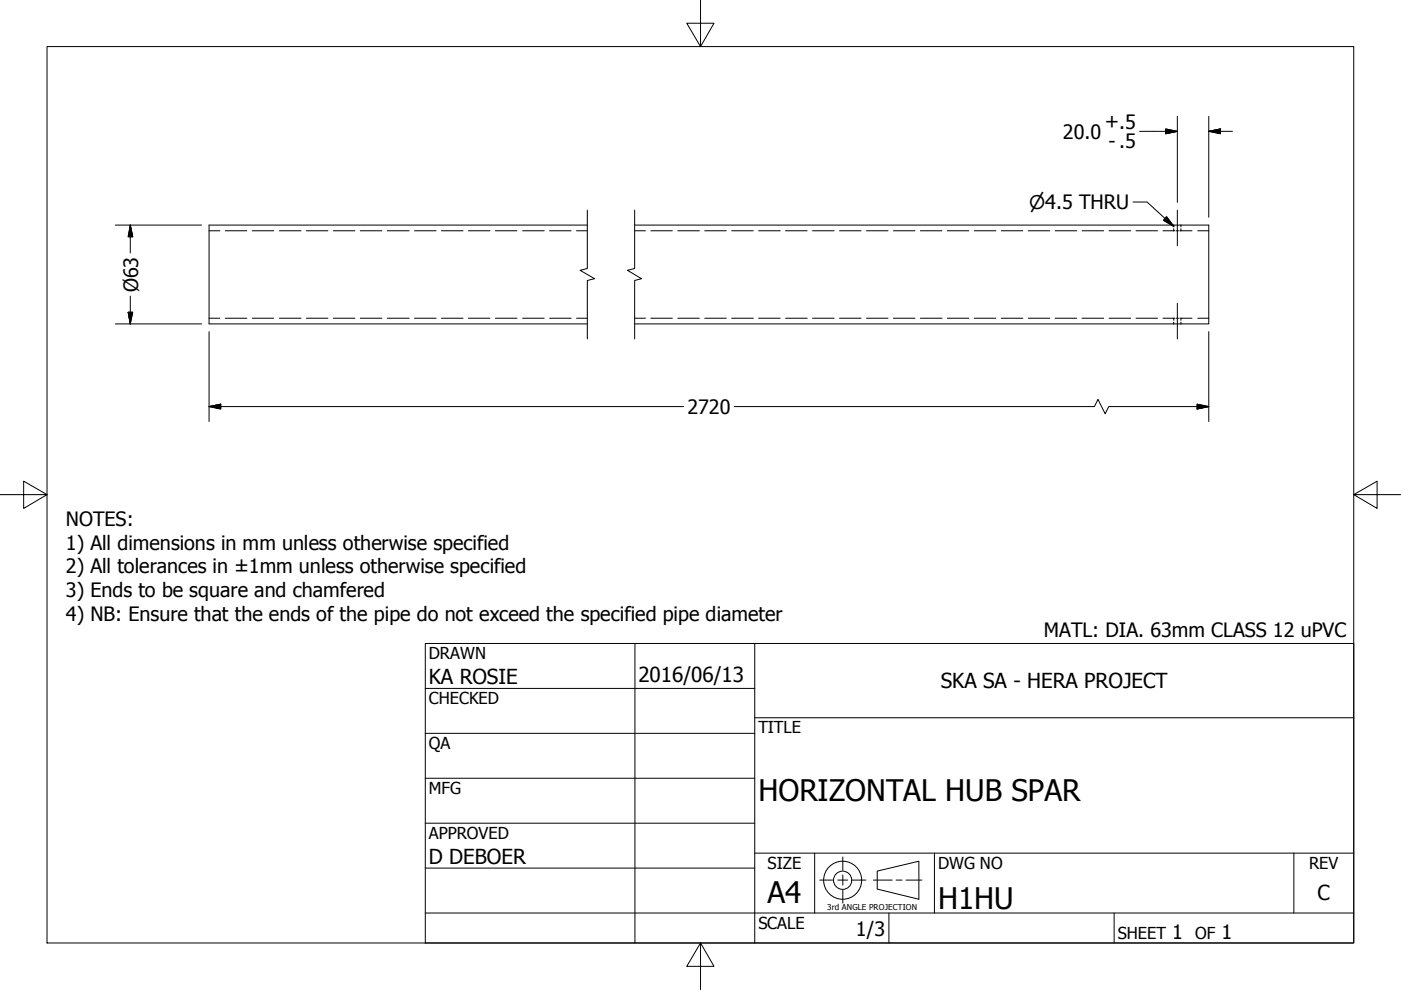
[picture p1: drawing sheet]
<svg xmlns="http://www.w3.org/2000/svg" width="297mm" height="210mm" viewBox="0 0 297 210" stroke-linecap="round" stroke-linejoin="round" font-family="sans-serif">
<!-- layer: Visible (ANSI) -->
<path d="M124.5 47.7h-80.2v21h80.2M134.6 47.7h121.7v21h-121.7" fill="none" stroke="#000" stroke-width=".21"/>
<!-- layer: Hidden (ANSI) -->
<g fill="none" stroke="#000" stroke-width=".21">
<path d="M44.3 48.9h2.3M47.8 48.9h4.5M53.5 48.9h4.5M59.2 48.9h4.6M65 48.9h4.5M70.7 48.9h4.5M76.4 48.9h4.6M82.1 48.9h4.6M87.9 48.9h4.6M93.6 48.9h4.6M99.3 48.9h4.6M105 48.9h4.6"/>
<path d="M110.8 48.9h4.6M116.5 48.9h4.6M122.2 48.9h2.3M134.6 48.9h2.2M138 48.9h4.6M143.7 48.9h4.6M149.4 48.9h4.6M155.1 48.9h4.6M160.8 48.9h4.6M166.6 48.9h4.5M172.3 48.9h4.5M178 48.9h4.6"/>
<path d="M183.7 48.9h4.6M189.4 48.9h4.6M195.1 48.9h4.6M200.9 48.9h4.5M206.6 48.9h4.5M212.3 48.9h4.6M218 48.9h4.6M223.7 48.9h4.6M229.4 48.9h4.6M235.1 48.9h4.6M240.9 48.9h4.5M246.6 48.9h2.3"/>
<path d="M248.9 48.9h.2M248.9 47.7v.4M248.9 48.5v.4M249.4 48.9h.5M250.1 48.9h.3M250.4 47.7v.4M250.4 48.5v.4M250.4 48.9h2.3M253.9 48.9h2.4M44.3 67.5h2.3M47.8 67.5h4.5M53.5 67.5h4.5"/>
<path d="M59.2 67.5h4.6M65 67.5h4.5M70.7 67.5h4.5M76.4 67.5h4.6M82.1 67.5h4.6M87.9 67.5h4.6M93.6 67.5h4.6M99.3 67.5h4.6M105 67.5h4.6M110.8 67.5h4.6M116.5 67.5h4.6M122.2 67.5h2.3"/>
<path d="M134.6 67.5h2.2M138 67.5h4.6M143.7 67.5h4.6M149.4 67.5h4.6M155.1 67.5h4.6M160.8 67.5h4.6M166.6 67.5h4.5M172.3 67.5h4.5M178 67.5h4.6M183.7 67.5h4.6M189.4 67.5h4.6M195.1 67.5h4.6"/>
<path d="M200.9 67.5h4.5M206.6 67.5h4.5M212.3 67.5h4.6M218 67.5h4.6M223.7 67.5h4.6M229.4 67.5h4.6M235.1 67.5h4.6M240.9 67.5h4.5M246.6 67.5h2.3M248.9 67.5h.2M248.9 67.5v.4M248.9 68.3v.4"/>
<path d="M249.4 67.5h.5M250.1 67.5h.3M250.4 67.5v.4M250.4 68.3v.4M250.4 67.5h2.3M253.9 67.5h2.4"/>
</g>
<!-- layer: Break Line (ANSI) -->
<path d="M124.5 44.5v12.4l-1.5 .4 3 1.8-1.5 .4v12.4M134.6 44.5v12.4l-1.6 .4 3 1.8-1.4 .4v12.4" fill="none" stroke="#000" stroke-width=".21"/>
<!-- layer: Border (ANSI) -->
<path d="M148.5 -.1v10l-2.9-5h5.8l-2.9 5M10 9.9h277v190h-277zM0 104.9h10l-5-2.9v5.8l5-2.9M287 104.9l5 2.9v-5.8l-5 2.9h10M148.5 199.9l2.9 5h-5.8l2.9-5v10" fill="none" stroke="#000" stroke-width=".21"/>
<!-- layer: Title (ANSI) -->
<g fill="none" stroke="#000" stroke-width=".21">
<path d="M90.2 136.4h196.8v63.5h-196.8zM134.6 136.4v63.5M160 136.4v63.5M90.2 146h69.8M90.2 155.5h69.8M160 152.2h127M90.2 165h69.8M90.2 174.5h69.8M90.2 193.6h196.8M90.2 184.1h69.8M160 180.9h127M172.7 180.9v12.7"/>
<path d="M188.5 193.6v6.3M198.1 180.9v12.7M236.2 193.6v6.3M274.3 180.9v12.7"/>
</g>
<!-- layer: Sketch Geometry (ANSI) -->
<g fill="none" stroke="#000" stroke-width=".21">
<path d="M173.8 186.6h2.7M177.6 186.6h2.1M178.7 181.7v2.8M178.7 185.5v2.2M178.7 188.8v2.7M180.8 186.6h2.8M185.2 186.6h4M186 184.7l8.8-2.1v8.1l-8.8-2.2zM190 186.6h1.3M192.1 186.6h3.4"/>
<circle cx="178.7" cy="186.6" r="4"/>
<circle cx="178.7" cy="186.6" r="1.94"/>
</g>
<!-- layer: Dimension (ANSI) -->
<g fill="none" stroke="#000" stroke-width=".21">
<path d="M241.6 27.8h8M247.1 27.3l2.5 .5-2.5 .6zM249.6 24.7v18.2M256.3 27.8l2.5-.5v1.1zM256.3 24.7v21.4M256.3 27.8h5M24.4 47.7h18.3M27.6 47.7l.5 2.5h-.9zM27.6 47.7v5.9M24.4 68.7h18.3M27.2 66.2h.9l-.5 2.5zM27.6 62.8v5.9"/>
<path d="M44.3 70.3v19.1M256.3 70.3v19.1M44.3 86.2l2.5-.5v1zM44.3 86.2h100.6M155.7 86.2h76.3l.8-1.5 1.5 3 .8-1.5h21.2M253.8 85.7l2.5 .5-2.5 .5z"/>
</g>
<path d="M247.1 28.4l2.5-.6zM247.1 27.3l2.5 .5-2.5 .6zM256.3 27.8l2.5-.5zM256.3 27.8l2.5-.5v1.1zM27.6 47.7l.5 2.5zM27.6 47.7l.5 2.5h-.9zM27.2 66.2l.4 2.5zM27.2 66.2h.9l-.5 2.5zM44.3 86.2l2.5-.5zM44.3 86.2l2.5-.5v1zM253.8 86.7l2.5-.5zM253.8 85.7l2.5 .5-2.5 .5z" fill="#000" stroke="#000" stroke-width=".21"/>
<!-- layer: Centerline (ANSI) -->
<path d="M249.6 44.5v7.6M249.6 64.3v7.6" fill="none" stroke="#000" stroke-width=".21"/>
<!-- layer: Symbol (ANSI) -->
<path d="M240.2 42.8h3l5.7 5.2M247.3 45.9l1.6 2.1-2.2-1.3z" fill="none" stroke="#000" stroke-width=".21"/>
<path d="M246.7 46.7l2.2 1.3zM247.3 45.9l1.6 2.1-2.2-1.3z" fill="#000" stroke="#000" stroke-width=".21"/>
<g font-size="6.3">
<text x="160.8" y="169.8">HORIZONTAL HUB SPAR</text>
<text x="162.8" y="191.4">A4</text>
<text x="198.9" y="192.7">H1HU</text>
</g>
<g font-size="4.4">
<text x="90.9" y="145.1">KA ROSIE</text>
<text x="135.4" y="144.5">2016/06/13</text>
<text x="199.5" y="145.9">SKA SA - HERA PROJECT</text>
<text x="90.9" y="183.2">D DEBOER</text>
<text x="279.3" y="190.7">C</text>
</g>
<g font-size="4.2">
<text x="225.4" y="29.4">20.0</text>
<text x="234.3" y="27.1">+.5</text>
<text x="235" y="31.3">- .5</text>
<text x="29.3" y="61.9" transform="rotate(-90 29.3 61.9)">Ø63</text>
<text x="145.7" y="87.7">2720</text>
<text x="14" y="111.5">NOTES:</text>
<text x="14" y="116.6">1) All dimensions in mm unless otherwise specified</text>
<text x="14" y="121.6">2) All tolerances in ±1mm unless otherwise specified</text>
<text x="14" y="126.6">3) Ends to be square and chamfered</text>
<text x="14" y="131.6">4) NB: Ensure that the ends of the pipe do not exceed the specified pipe diameter</text>
<text x="221.3" y="135.1">MATL: DIA. 63mm CLASS 12 uPVC</text>
<text x="181.5" y="198.5">1/3</text>
<text x="248.5" y="199.1">1</text>
<text x="259" y="199.1">1</text>
</g>
<text font-size="4" x="218.2" y="44.4">⌀4.5 THRU</text>
<g font-size="3.5">
<text x="90.9" y="139.7">DRAWN</text>
<text x="90.9" y="149.3">CHECKED</text>
<text x="160.8" y="155.5">TITLE</text>
<text x="90.9" y="158.8">QA</text>
<text x="90.9" y="168.3">MFG</text>
<text x="90.9" y="177.8">APPROVED</text>
<text x="162.8" y="184.2">SIZE</text>
<text x="198.9" y="184.2">DWG NO</text>
<text x="277.6" y="184.2">REV</text>
<text x="160.8" y="196.9">SCALE</text>
<text x="237" y="199.1">SHEET</text>
<text x="253.4" y="199.1">OF</text>
</g>
<text font-size="1.7" x="175.4" y="193">3rd ANGLE PROJECTION</text>
</svg>
